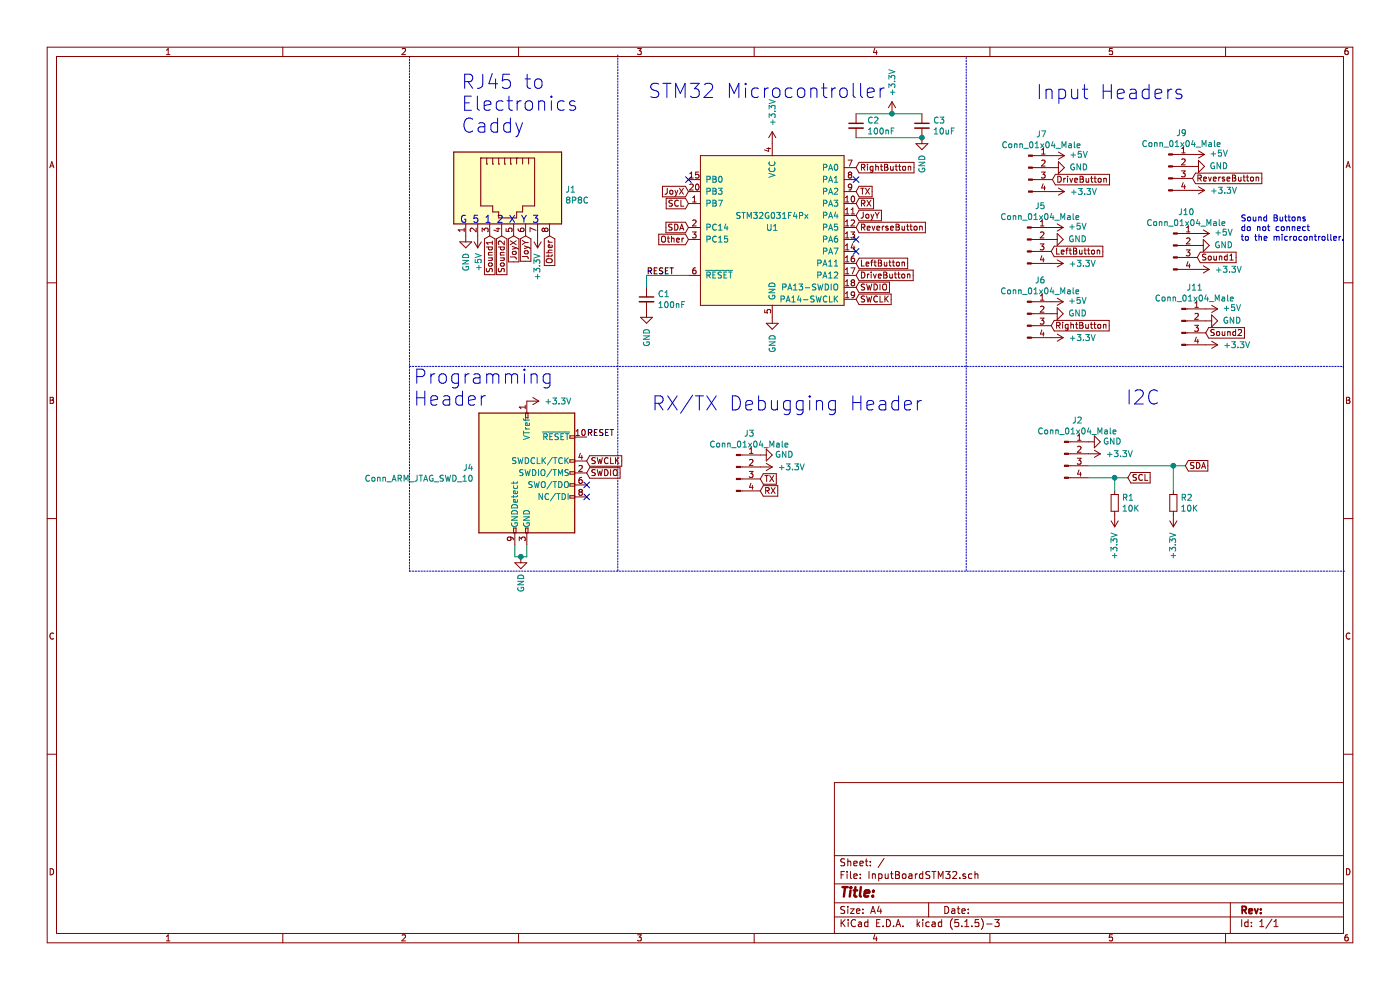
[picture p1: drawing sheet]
EESchema Schematic File Version 4
EELAYER 30 0
EELAYER END
$Descr A4 11693 8268
encoding utf-8
Sheet 1 1
Title ""
Date ""
Rev ""
Comp ""
Comment1 ""
Comment2 ""
Comment3 ""
Comment4 ""
$EndDescr
$Comp
L Connector:8P8C J1
U 1 1
P 4190 1570
F 0 "J1" V 4201 2100 50  0000 L CNN
F 1 "8P8C" V 4292 2100 50  0000 L CNN
F 2 "Useful Modifications:RJ45_x08_Tab_Up" V 4190 1595 50  0001 C CNN
F 3 "~" V 4190 1595 50  0001 C CNN
	1    4190 1570
	0    1    1    0   
$EndComp
Text Notes 3840 1870 0    59   ~ 0
G 5 1 2 X Y 3
$Comp
L power:GND #PWR05
U 1 1
P 3890 1970
F 0 "#PWR05" H 3890 1720 50  0001 C CNN
F 1 "GND" V 3890 1750 50  0000 C CNN
F 2 "" H 3890 1970 50  0001 C CNN
F 3 "" H 3890 1970 50  0001 C CNN
	1    3890 1970
	1    0    0    -1  
$EndComp
$Comp
L power:+3.3V #PWR010
U 1 1
P 4490 1970
F 0 "#PWR010" H 4490 1820 50  0001 C CNN
F 1 "+3.3V" V 4490 2230 50  0000 C CNN
F 2 "" H 4490 1970 50  0001 C CNN
F 3 "" H 4490 1970 50  0001 C CNN
	1    4490 1970
	-1   0    0    1   
$EndComp
$Comp
L power:+5V #PWR06
U 1 1
P 3990 1970
F 0 "#PWR06" H 3990 1820 50  0001 C CNN
F 1 "+5V" V 3980 2190 50  0000 C CNN
F 2 "" H 3990 1970 50  0001 C CNN
F 3 "" H 3990 1970 50  0001 C CNN
	1    3990 1970
	-1   0    0    1   
$EndComp
Text GLabel 4090 1970 3    50   Input ~ 0
Sound1
Text GLabel 4190 1970 3    50   Input ~ 0
Sound2
Text GLabel 4290 1970 3    50   Input ~ 0
JoyX
Text GLabel 4390 1970 3    50   Input ~ 0
JoyY
Text GLabel 7150 1800 2    50   Input ~ 0
JoyY
$Comp
L power:GND #PWR016
U 1 1
P 6450 2650
F 0 "#PWR016" H 6450 2400 50  0001 C CNN
F 1 "GND" V 6450 2430 50  0000 C CNN
F 2 "" H 6450 2650 50  0001 C CNN
F 3 "" H 6450 2650 50  0001 C CNN
	1    6450 2650
	1    0    0    -1  
$EndComp
Text GLabel 7150 1400 2    50   Input ~ 0
RightButton
Text GLabel 7150 2200 2    50   Input ~ 0
LeftButton
Text GLabel 4590 1970 3    50   Input ~ 0
Other
Text GLabel 7150 1900 2    50   Input ~ 0
ReverseButton
Text GLabel 5750 1600 0    50   Input ~ 0
JoyX
Text GLabel 7150 2300 2    50   Input ~ 0
DriveButton
Text GLabel 5750 2000 0    50   Input ~ 0
Other
$Comp
L power:+3.3V #PWR029
U 1 1
P 6450 1200
F 0 "#PWR029" H 6450 1050 50  0001 C CNN
F 1 "+3.3V" V 6450 1460 50  0000 C CNN
F 2 "" H 6450 1200 50  0001 C CNN
F 3 "" H 6450 1200 50  0001 C CNN
	1    6450 1200
	1    0    0    -1  
$EndComp
Text GLabel 7150 1700 2    50   Input ~ 0
RX
Text GLabel 7150 1600 2    50   Input ~ 0
TX
Text GLabel 5750 1700 0    50   Input ~ 0
SCL
Text GLabel 5750 1900 0    50   Input ~ 0
SDA
$Comp
L Connector:Conn_01x04_Male J2
U 1 1
P 8890 3790
F 0 "J2" H 8998 4071 50  0000 C CNN
F 1 "Conn_01x04_Male" H 8998 3980 50  0000 C CNN
F 2 "Connector_JST:JST_SH_BM04B-SRSS-TB_1x04-1MP_P1.00mm_Vertical" H 8890 3790 50  0001 C CNN
F 3 "~" H 8890 3790 50  0001 C CNN
	1    8890 3790
	1    0    0    -1  
$EndComp
$Comp
L power:GND #PWR03
U 1 1
P 9090 3690
F 0 "#PWR03" H 9090 3440 50  0001 C CNN
F 1 "GND" V 9090 3490 50  0000 C CNN
F 2 "" H 9090 3690 50  0001 C CNN
F 3 "" H 9090 3690 50  0001 C CNN
	1    9090 3690
	0    -1   -1   0   
$EndComp
$Comp
L power:+3.3V #PWR04
U 1 1
P 9090 3790
F 0 "#PWR04" H 9090 3640 50  0001 C CNN
F 1 "+3.3V" V 9090 4050 50  0000 C CNN
F 2 "" H 9090 3790 50  0001 C CNN
F 3 "" H 9090 3790 50  0001 C CNN
	1    9090 3790
	0    1    1    0   
$EndComp
$Comp
L Device:R_Small R2
U 1 1
P 9800 4200
F 0 "R2" H 9859 4246 50  0000 L CNN
F 1 "10K" H 9859 4155 50  0000 L CNN
F 2 "Resistor_SMD:R_0805_2012Metric_Pad1.15x1.40mm_HandSolder" H 9800 4200 50  0001 C CNN
F 3 "~" H 9800 4200 50  0001 C CNN
	1    9800 4200
	1    0    0    -1  
$EndComp
$Comp
L Device:R_Small R1
U 1 1
P 9310 4200
F 0 "R1" H 9369 4246 50  0000 L CNN
F 1 "10K" H 9369 4155 50  0000 L CNN
F 2 "Resistor_SMD:R_0805_2012Metric_Pad1.15x1.40mm_HandSolder" H 9310 4200 50  0001 C CNN
F 3 "~" H 9310 4200 50  0001 C CNN
	1    9310 4200
	1    0    0    -1  
$EndComp
$Comp
L power:+3.3V #PWR07
U 1 1
P 9310 4300
F 0 "#PWR07" H 9310 4150 50  0001 C CNN
F 1 "+3.3V" V 9310 4560 50  0000 C CNN
F 2 "" H 9310 4300 50  0001 C CNN
F 3 "" H 9310 4300 50  0001 C CNN
	1    9310 4300
	-1   0    0    1   
$EndComp
$Comp
L power:+3.3V #PWR022
U 1 1
P 9800 4300
F 0 "#PWR022" H 9800 4150 50  0001 C CNN
F 1 "+3.3V" V 9800 4560 50  0000 C CNN
F 2 "" H 9800 4300 50  0001 C CNN
F 3 "" H 9800 4300 50  0001 C CNN
	1    9800 4300
	-1   0    0    1   
$EndComp
Text GLabel 9420 3990 2    50   Input ~ 0
SCL
Wire Wire Line
	9090 3990 9310 3990
Wire Wire Line
	9310 3990 9310 4100
Wire Wire Line
	9420 3990 9310 3990
Connection ~ 9310 3990
Text GLabel 9900 3890 2    50   Input ~ 0
SDA
Wire Wire Line
	9090 3890 9800 3890
Wire Wire Line
	9800 4100 9800 3890
Connection ~ 9800 3890
Wire Wire Line
	9800 3890 9900 3890
$Comp
L Connector:Conn_01x04_Male J3
U 1 1
P 6150 3900
F 0 "J3" H 6258 4181 50  0000 C CNN
F 1 "Conn_01x04_Male" H 6258 4090 50  0000 C CNN
F 2 "Connector_JST:JST_SH_BM04B-SRSS-TB_1x04-1MP_P1.00mm_Vertical" H 6150 3900 50  0001 C CNN
F 3 "~" H 6150 3900 50  0001 C CNN
	1    6150 3900
	1    0    0    -1  
$EndComp
$Comp
L power:GND #PWR01
U 1 1
P 6350 3800
F 0 "#PWR01" H 6350 3550 50  0001 C CNN
F 1 "GND" V 6350 3600 50  0000 C CNN
F 2 "" H 6350 3800 50  0001 C CNN
F 3 "" H 6350 3800 50  0001 C CNN
	1    6350 3800
	0    -1   -1   0   
$EndComp
$Comp
L power:+3.3V #PWR02
U 1 1
P 6350 3900
F 0 "#PWR02" H 6350 3750 50  0001 C CNN
F 1 "+3.3V" V 6350 4160 50  0000 C CNN
F 2 "" H 6350 3900 50  0001 C CNN
F 3 "" H 6350 3900 50  0001 C CNN
	1    6350 3900
	0    1    1    0   
$EndComp
Text GLabel 6350 4000 2    50   Input ~ 0
TX
Text GLabel 6350 4100 2    50   Input ~ 0
RX
$Comp
L Connector:Conn_01x04_Male J7
U 1 1
P 8590 1400
F 0 "J7" H 8698 1681 50  0000 C CNN
F 1 "Conn_01x04_Male" H 8698 1590 50  0000 C CNN
F 2 "Connector_PinHeader_2.54mm:PinHeader_1x04_P2.54mm_Vertical" H 8590 1400 50  0001 C CNN
F 3 "~" H 8590 1400 50  0001 C CNN
	1    8590 1400
	1    0    0    -1  
$EndComp
$Comp
L power:+5V #PWR015
U 1 1
P 8790 1300
F 0 "#PWR015" H 8790 1150 50  0001 C CNN
F 1 "+5V" V 8780 1520 50  0000 C CNN
F 2 "" H 8790 1300 50  0001 C CNN
F 3 "" H 8790 1300 50  0001 C CNN
	1    8790 1300
	0    1    1    0   
$EndComp
$Comp
L power:+3.3V #PWR018
U 1 1
P 8790 1600
F 0 "#PWR018" H 8790 1450 50  0001 C CNN
F 1 "+3.3V" V 8790 1860 50  0000 C CNN
F 2 "" H 8790 1600 50  0001 C CNN
F 3 "" H 8790 1600 50  0001 C CNN
	1    8790 1600
	0    1    1    0   
$EndComp
Text GLabel 8790 1500 2    50   Input ~ 0
DriveButton
$Comp
L power:GND #PWR017
U 1 1
P 8790 1400
F 0 "#PWR017" H 8790 1150 50  0001 C CNN
F 1 "GND" V 8790 1180 50  0000 C CNN
F 2 "" H 8790 1400 50  0001 C CNN
F 3 "" H 8790 1400 50  0001 C CNN
	1    8790 1400
	0    -1   -1   0   
$EndComp
$Comp
L Connector:Conn_01x04_Male J5
U 1 1
P 8580 2000
F 0 "J5" H 8688 2281 50  0000 C CNN
F 1 "Conn_01x04_Male" H 8688 2190 50  0000 C CNN
F 2 "Connector_PinHeader_2.54mm:PinHeader_1x04_P2.54mm_Vertical" H 8580 2000 50  0001 C CNN
F 3 "~" H 8580 2000 50  0001 C CNN
	1    8580 2000
	1    0    0    -1  
$EndComp
$Comp
L power:+5V #PWR08
U 1 1
P 8780 1900
F 0 "#PWR08" H 8780 1750 50  0001 C CNN
F 1 "+5V" V 8770 2120 50  0000 C CNN
F 2 "" H 8780 1900 50  0001 C CNN
F 3 "" H 8780 1900 50  0001 C CNN
	1    8780 1900
	0    1    1    0   
$EndComp
$Comp
L power:+3.3V #PWR011
U 1 1
P 8780 2200
F 0 "#PWR011" H 8780 2050 50  0001 C CNN
F 1 "+3.3V" V 8780 2460 50  0000 C CNN
F 2 "" H 8780 2200 50  0001 C CNN
F 3 "" H 8780 2200 50  0001 C CNN
	1    8780 2200
	0    1    1    0   
$EndComp
$Comp
L power:GND #PWR09
U 1 1
P 8780 2000
F 0 "#PWR09" H 8780 1750 50  0001 C CNN
F 1 "GND" V 8780 1780 50  0000 C CNN
F 2 "" H 8780 2000 50  0001 C CNN
F 3 "" H 8780 2000 50  0001 C CNN
	1    8780 2000
	0    -1   -1   0   
$EndComp
$Comp
L Connector:Conn_01x04_Male J6
U 1 1
P 8580 2620
F 0 "J6" H 8688 2901 50  0000 C CNN
F 1 "Conn_01x04_Male" H 8688 2810 50  0000 C CNN
F 2 "Connector_PinHeader_2.54mm:PinHeader_1x04_P2.54mm_Vertical" H 8580 2620 50  0001 C CNN
F 3 "~" H 8580 2620 50  0001 C CNN
	1    8580 2620
	1    0    0    -1  
$EndComp
$Comp
L power:+5V #PWR012
U 1 1
P 8780 2520
F 0 "#PWR012" H 8780 2370 50  0001 C CNN
F 1 "+5V" V 8770 2740 50  0000 C CNN
F 2 "" H 8780 2520 50  0001 C CNN
F 3 "" H 8780 2520 50  0001 C CNN
	1    8780 2520
	0    1    1    0   
$EndComp
$Comp
L power:+3.3V #PWR014
U 1 1
P 8780 2820
F 0 "#PWR014" H 8780 2670 50  0001 C CNN
F 1 "+3.3V" V 8780 3080 50  0000 C CNN
F 2 "" H 8780 2820 50  0001 C CNN
F 3 "" H 8780 2820 50  0001 C CNN
	1    8780 2820
	0    1    1    0   
$EndComp
$Comp
L power:GND #PWR013
U 1 1
P 8780 2620
F 0 "#PWR013" H 8780 2370 50  0001 C CNN
F 1 "GND" V 8780 2400 50  0000 C CNN
F 2 "" H 8780 2620 50  0001 C CNN
F 3 "" H 8780 2620 50  0001 C CNN
	1    8780 2620
	0    -1   -1   0   
$EndComp
$Comp
L Connector:Conn_01x04_Male J9
U 1 1
P 9760 1390
F 0 "J9" H 9868 1671 50  0000 C CNN
F 1 "Conn_01x04_Male" H 9868 1580 50  0000 C CNN
F 2 "Connector_PinHeader_2.54mm:PinHeader_1x04_P2.54mm_Vertical" H 9760 1390 50  0001 C CNN
F 3 "~" H 9760 1390 50  0001 C CNN
	1    9760 1390
	1    0    0    -1  
$EndComp
$Comp
L power:+5V #PWR024
U 1 1
P 9960 1290
F 0 "#PWR024" H 9960 1140 50  0001 C CNN
F 1 "+5V" V 9950 1510 50  0000 C CNN
F 2 "" H 9960 1290 50  0001 C CNN
F 3 "" H 9960 1290 50  0001 C CNN
	1    9960 1290
	0    1    1    0   
$EndComp
$Comp
L power:+3.3V #PWR026
U 1 1
P 9960 1590
F 0 "#PWR026" H 9960 1440 50  0001 C CNN
F 1 "+3.3V" V 9960 1850 50  0000 C CNN
F 2 "" H 9960 1590 50  0001 C CNN
F 3 "" H 9960 1590 50  0001 C CNN
	1    9960 1590
	0    1    1    0   
$EndComp
$Comp
L power:GND #PWR025
U 1 1
P 9960 1390
F 0 "#PWR025" H 9960 1140 50  0001 C CNN
F 1 "GND" V 9960 1170 50  0000 C CNN
F 2 "" H 9960 1390 50  0001 C CNN
F 3 "" H 9960 1390 50  0001 C CNN
	1    9960 1390
	0    -1   -1   0   
$EndComp
$Comp
L Connector:Conn_01x04_Male J10
U 1 1
P 9800 2050
F 0 "J10" H 9908 2331 50  0000 C CNN
F 1 "Conn_01x04_Male" H 9908 2240 50  0000 C CNN
F 2 "Connector_PinHeader_2.54mm:PinHeader_1x04_P2.54mm_Vertical" H 9800 2050 50  0001 C CNN
F 3 "~" H 9800 2050 50  0001 C CNN
	1    9800 2050
	1    0    0    -1  
$EndComp
$Comp
L power:+5V #PWR027
U 1 1
P 10000 1950
F 0 "#PWR027" H 10000 1800 50  0001 C CNN
F 1 "+5V" V 9990 2170 50  0000 C CNN
F 2 "" H 10000 1950 50  0001 C CNN
F 3 "" H 10000 1950 50  0001 C CNN
	1    10000 1950
	0    1    1    0   
$EndComp
$Comp
L power:+3.3V #PWR031
U 1 1
P 10000 2250
F 0 "#PWR031" H 10000 2100 50  0001 C CNN
F 1 "+3.3V" V 10000 2510 50  0000 C CNN
F 2 "" H 10000 2250 50  0001 C CNN
F 3 "" H 10000 2250 50  0001 C CNN
	1    10000 2250
	0    1    1    0   
$EndComp
$Comp
L power:GND #PWR030
U 1 1
P 10000 2050
F 0 "#PWR030" H 10000 1800 50  0001 C CNN
F 1 "GND" V 10000 1830 50  0000 C CNN
F 2 "" H 10000 2050 50  0001 C CNN
F 3 "" H 10000 2050 50  0001 C CNN
	1    10000 2050
	0    -1   -1   0   
$EndComp
$Comp
L Connector:Conn_01x04_Male J11
U 1 1
P 9870 2680
F 0 "J11" H 9978 2961 50  0000 C CNN
F 1 "Conn_01x04_Male" H 9978 2870 50  0000 C CNN
F 2 "Connector_PinHeader_2.54mm:PinHeader_1x04_P2.54mm_Vertical" H 9870 2680 50  0001 C CNN
F 3 "~" H 9870 2680 50  0001 C CNN
	1    9870 2680
	1    0    0    -1  
$EndComp
$Comp
L power:+5V #PWR032
U 1 1
P 10070 2580
F 0 "#PWR032" H 10070 2430 50  0001 C CNN
F 1 "+5V" V 10060 2800 50  0000 C CNN
F 2 "" H 10070 2580 50  0001 C CNN
F 3 "" H 10070 2580 50  0001 C CNN
	1    10070 2580
	0    1    1    0   
$EndComp
$Comp
L power:+3.3V #PWR034
U 1 1
P 10070 2880
F 0 "#PWR034" H 10070 2730 50  0001 C CNN
F 1 "+3.3V" V 10070 3140 50  0000 C CNN
F 2 "" H 10070 2880 50  0001 C CNN
F 3 "" H 10070 2880 50  0001 C CNN
	1    10070 2880
	0    1    1    0   
$EndComp
$Comp
L power:GND #PWR033
U 1 1
P 10070 2680
F 0 "#PWR033" H 10070 2430 50  0001 C CNN
F 1 "GND" V 10070 2460 50  0000 C CNN
F 2 "" H 10070 2680 50  0001 C CNN
F 3 "" H 10070 2680 50  0001 C CNN
	1    10070 2680
	0    -1   -1   0   
$EndComp
Text GLabel 8780 2100 2    50   Input ~ 0
LeftButton
Text GLabel 8780 2720 2    50   Input ~ 0
RightButton
Text GLabel 9960 1490 2    50   Input ~ 0
ReverseButton
Text GLabel 10000 2150 2    50   Input ~ 0
Sound1
Text GLabel 10070 2780 2    50   Input ~ 0
Sound2
Wire Notes Line
	11220 3060 11220 3070
Text Notes 8650 840  0    118  ~ 0
Input Headers
Text Notes 10360 2020 0    50   ~ 0
Sound Buttons \ndo not connect \nto the microcontroller.
Wire Notes Line
	3420 3060 11220 3060
Wire Notes Line
	3420 470  3420 4770
Wire Notes Line
	5160 460  5160 4770
Wire Notes Line
	3420 4770 11230 4770
Wire Notes Line
	8070 480  8070 4770
Text Notes 5410 830  0    118  ~ 0
STM32 Microcontroller
Text Notes 3850 1120 0    118  ~ 0
RJ45 to \nElectronics\nCaddy
Text Notes 3450 3400 0    118  ~ 0
Programming\nHeader
Text Notes 5440 3440 0    118  ~ 0
RX/TX Debugging Header
Text Notes 9400 3390 0    118  ~ 0
I2C
$Comp
L STM32:STM32G031F4Px U1
U 1 1
P 6450 1900
F 0 "U1" H 6450 1900 50  0000 C CNN
F 1 "STM32G031F4Px" H 6450 2000 50  0000 C CNN
F 2 "Package_SO:TSSOP-20_4.4x6.5mm_P0.65mm" H 6450 1900 50  0001 C CNN
F 3 "" H 6450 1900 50  0001 C CNN
	1    6450 1900
	1    0    0    -1  
$EndComp
Text GLabel 7150 2500 2    50   Input ~ 0
SWCLK
Text GLabel 7150 2400 2    50   Input ~ 0
SWDIO
$Comp
L Device:C_Small C2
U 1 1
P 7150 1050
F 0 "C2" H 7242 1096 50  0000 L CNN
F 1 "100nF" H 7242 1005 50  0000 L CNN
F 2 "Capacitor_SMD:C_0805_2012Metric" H 7150 1050 50  0001 C CNN
F 3 "~" H 7150 1050 50  0001 C CNN
	1    7150 1050
	1    0    0    -1  
$EndComp
$Comp
L Device:C_Small C3
U 1 1
P 7700 1050
F 0 "C3" H 7792 1096 50  0000 L CNN
F 1 "10uF" H 7792 1005 50  0000 L CNN
F 2 "Capacitor_SMD:C_0805_2012Metric" H 7700 1050 50  0001 C CNN
F 3 "~" H 7700 1050 50  0001 C CNN
	1    7700 1050
	1    0    0    -1  
$EndComp
$Comp
L Device:C_Small C1
U 1 1
P 5400 2500
F 0 "C1" H 5492 2546 50  0000 L CNN
F 1 "100nF" H 5492 2455 50  0000 L CNN
F 2 "Capacitor_SMD:C_0805_2012Metric" H 5400 2500 50  0001 C CNN
F 3 "~" H 5400 2500 50  0001 C CNN
	1    5400 2500
	1    0    0    -1  
$EndComp
Wire Wire Line
	7150 950  7450 950 
$Comp
L power:+3.3V #PWR023
U 1 1
P 7450 950
F 0 "#PWR023" H 7450 800 50  0001 C CNN
F 1 "+3.3V" V 7450 1210 50  0000 C CNN
F 2 "" H 7450 950 50  0001 C CNN
F 3 "" H 7450 950 50  0001 C CNN
	1    7450 950 
	1    0    0    -1  
$EndComp
Connection ~ 7450 950 
Wire Wire Line
	7450 950  7700 950 
$Comp
L power:GND #PWR028
U 1 1
P 7700 1150
F 0 "#PWR028" H 7700 900 50  0001 C CNN
F 1 "GND" V 7700 930 50  0000 C CNN
F 2 "" H 7700 1150 50  0001 C CNN
F 3 "" H 7700 1150 50  0001 C CNN
	1    7700 1150
	1    0    0    -1  
$EndComp
Connection ~ 7700 1150
Wire Wire Line
	7150 1150 7700 1150
Text Label 5400 2300 0    50   ~ 0
RESET
Wire Wire Line
	5750 2300 5400 2300
Wire Wire Line
	5400 2400 5400 2300
$Comp
L power:GND #PWR021
U 1 1
P 5400 2600
F 0 "#PWR021" H 5400 2350 50  0001 C CNN
F 1 "GND" V 5400 2380 50  0000 C CNN
F 2 "" H 5400 2600 50  0001 C CNN
F 3 "" H 5400 2600 50  0001 C CNN
	1    5400 2600
	1    0    0    -1  
$EndComp
$Comp
L Connector:Conn_ARM_JTAG_SWD_10 J4
U 1 1
P 4400 3950
F 0 "J4" H 3957 3996 50  0000 R CNN
F 1 "Conn_ARM_JTAG_SWD_10" H 3957 3905 50  0000 R CNN
F 2 "Useful Modifications:JTAG_SWD_SMD" H 4400 3950 50  0001 C CNN
F 3 "http://infocenter.arm.com/help/topic/com.arm.doc.ddi0314h/DDI0314H_coresight_components_trm.pdf" V 4050 2700 50  0001 C CNN
	1    4400 3950
	1    0    0    -1  
$EndComp
$Comp
L power:+3.3V #PWR020
U 1 1
P 4400 3350
F 0 "#PWR020" H 4400 3200 50  0001 C CNN
F 1 "+3.3V" V 4400 3610 50  0000 C CNN
F 2 "" H 4400 3350 50  0001 C CNN
F 3 "" H 4400 3350 50  0001 C CNN
	1    4400 3350
	0    1    1    0   
$EndComp
Text Label 4900 3650 0    50   ~ 0
RESET
Text GLabel 4900 3950 2    50   Input ~ 0
SWDIO
Text GLabel 4900 3850 2    50   Input ~ 0
SWCLK
NoConn ~ 4900 4150
$Comp
L power:GND #PWR019
U 1 1
P 4350 4650
F 0 "#PWR019" H 4350 4400 50  0001 C CNN
F 1 "GND" V 4350 4430 50  0000 C CNN
F 2 "" H 4350 4650 50  0001 C CNN
F 3 "" H 4350 4650 50  0001 C CNN
	1    4350 4650
	1    0    0    -1  
$EndComp
Wire Wire Line
	4400 4550 4400 4650
Wire Wire Line
	4400 4650 4350 4650
Wire Wire Line
	4300 4550 4300 4650
Wire Wire Line
	4300 4650 4350 4650
Connection ~ 4350 4650
NoConn ~ 4900 4050
NoConn ~ 7150 2000
NoConn ~ 7150 2100
NoConn ~ 7150 1500
NoConn ~ 5750 1500
$EndSCHEMATC
